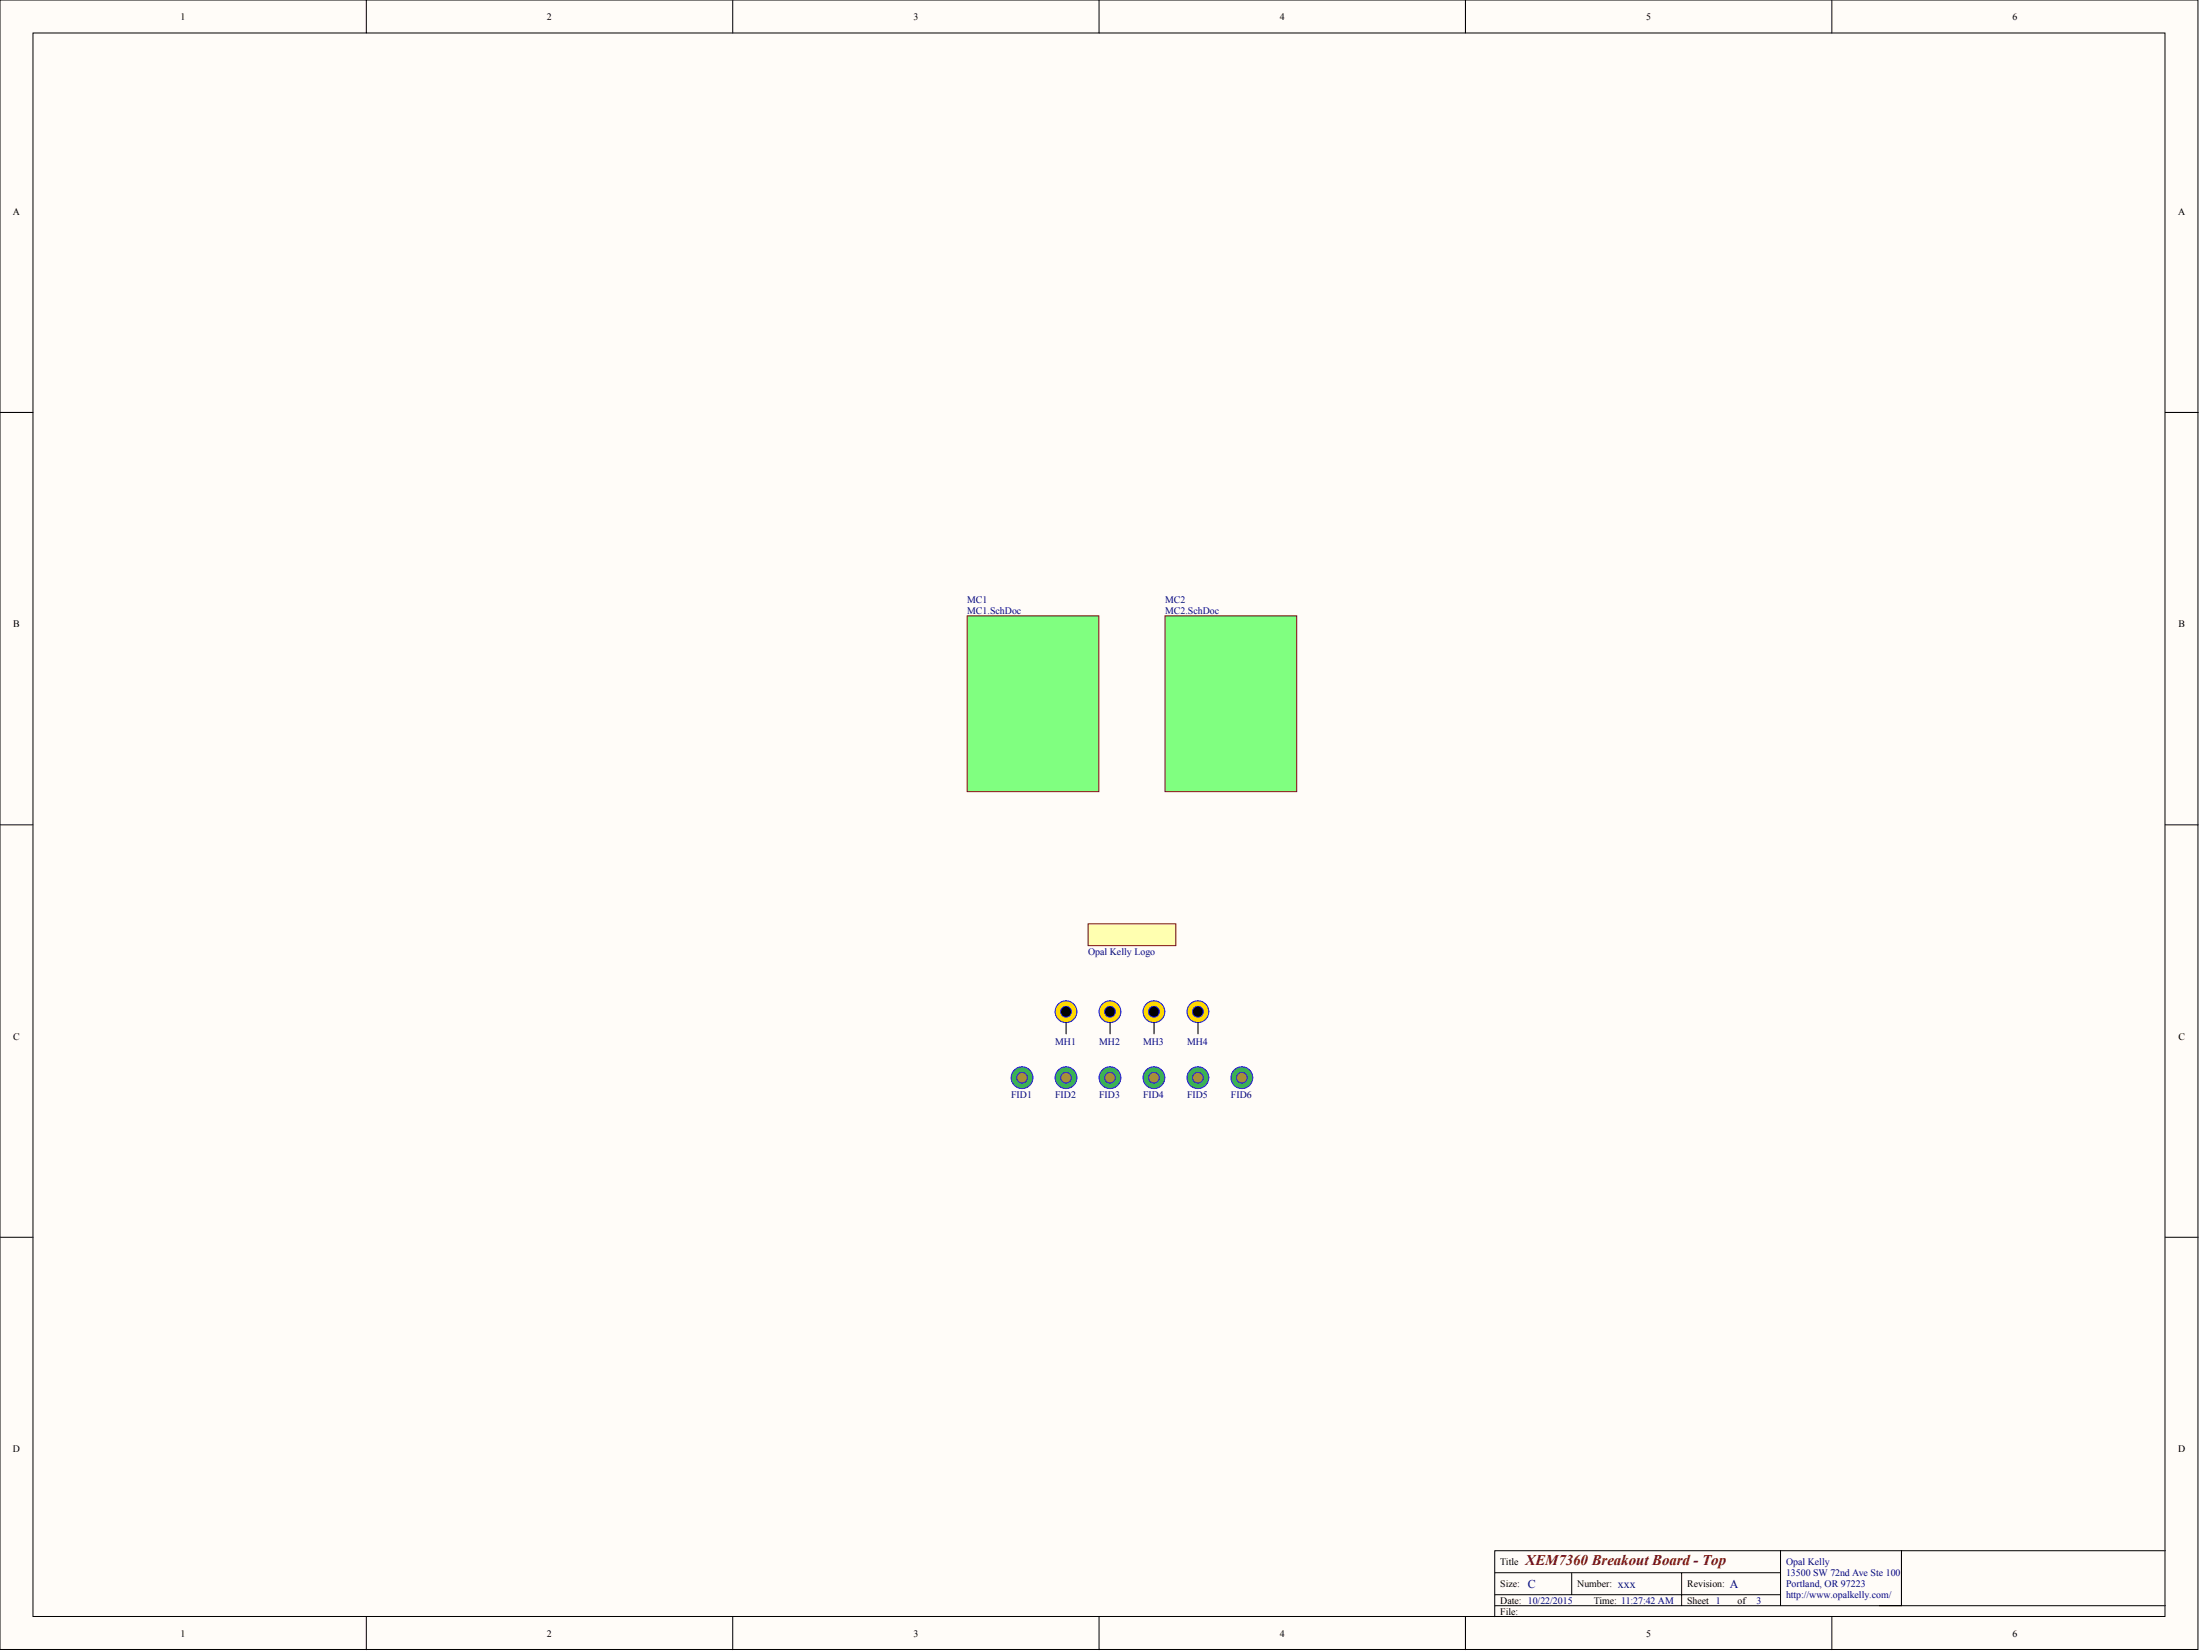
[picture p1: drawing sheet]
<svg xmlns="http://www.w3.org/2000/svg" width="508mm" height="381mm" viewBox="0 0 508 381" stroke-linecap="round" stroke-linejoin="round" font-family="sans-serif">
<g fill="#fffcf8" stroke="#000" stroke-width=".23">
<path d="M0 0h507.2v380.4h-507.2z"/>
<path d="M7.6 7.6h492v365.2h-492z"/>
</g>
<g fill="none" stroke="#000" stroke-width=".23">
<path d="M84.5 0v7.6M169.1 0v7.6M253.6 0v7.6M338.1 0v7.6M422.7 0v7.6M0 95.1h7.6M499.6 95.1h7.6M0 190.2h7.6M499.6 190.2h7.6M0 285.4h7.6M499.6 285.4h7.6M84.5 372.9v7.6"/>
<path d="M169.1 372.9v7.6M253.6 372.9v7.6M338.1 372.9v7.6M422.7 372.9v7.6"/>
</g>
<path d="M251.1 213.1h20.2v5h-20.2z" fill="#ffffb0" stroke="#800000" stroke-width=".23"/>
<circle cx="246" cy="233.3" r="2.51" fill="#ffd900" stroke="#00f" stroke-width=".23"/>
<circle cx="246" cy="233.3" r="1.24" fill="#000" stroke="#00f" stroke-width=".23"/>
<path d="M246 235.9v2.5" fill="none" stroke="#000" stroke-width=".25"/>
<circle cx="256.1" cy="233.3" r="2.51" fill="#ffd900" stroke="#00f" stroke-width=".23"/>
<circle cx="256.1" cy="233.3" r="1.24" fill="#000" stroke="#00f" stroke-width=".23"/>
<path d="M256.1 235.9v2.5" fill="none" stroke="#000" stroke-width=".25"/>
<circle cx="266.3" cy="233.3" r="2.51" fill="#ffd900" stroke="#00f" stroke-width=".23"/>
<circle cx="266.3" cy="233.3" r="1.24" fill="#000" stroke="#00f" stroke-width=".23"/>
<path d="M266.3 235.9v2.5" fill="none" stroke="#000" stroke-width=".25"/>
<circle cx="276.4" cy="233.3" r="2.51" fill="#ffd900" stroke="#00f" stroke-width=".23"/>
<circle cx="276.4" cy="233.3" r="1.24" fill="#000" stroke="#00f" stroke-width=".23"/>
<path d="M276.4 235.9v2.5" fill="none" stroke="#000" stroke-width=".25"/>
<circle cx="235.8" cy="248.5" r="2.51" fill="#3bb253" stroke="#00f" stroke-width=".23"/>
<circle cx="235.8" cy="248.5" r="1.24" fill="#a88f2f" stroke="#00f" stroke-width=".23"/>
<circle cx="246" cy="248.5" r="2.51" fill="#3bb253" stroke="#00f" stroke-width=".23"/>
<circle cx="246" cy="248.5" r="1.24" fill="#a88f2f" stroke="#00f" stroke-width=".23"/>
<circle cx="256.1" cy="248.5" r="2.51" fill="#3bb253" stroke="#00f" stroke-width=".23"/>
<circle cx="256.1" cy="248.5" r="1.24" fill="#a88f2f" stroke="#00f" stroke-width=".23"/>
<circle cx="266.3" cy="248.5" r="2.51" fill="#3bb253" stroke="#00f" stroke-width=".23"/>
<circle cx="266.3" cy="248.5" r="1.24" fill="#a88f2f" stroke="#00f" stroke-width=".23"/>
<circle cx="276.4" cy="248.5" r="2.51" fill="#3bb253" stroke="#00f" stroke-width=".23"/>
<circle cx="276.4" cy="248.5" r="1.24" fill="#a88f2f" stroke="#00f" stroke-width=".23"/>
<circle cx="286.6" cy="248.5" r="2.51" fill="#3bb253" stroke="#00f" stroke-width=".23"/>
<circle cx="286.6" cy="248.5" r="1.24" fill="#a88f2f" stroke="#00f" stroke-width=".23"/>
<path d="M410.9 357.6v12.7M438.8 357.6h-93.9v15.3M499.6 357.6h-60.8v12.7M344.9 370.3h154.7M344.9 362.7h66M344.9 367.8h66M362.7 362.7v5.1M388 362.7v7.6" fill="none" stroke="#000" stroke-width=".23"/>
<g fill="#80ff80" stroke="#800000" stroke-width=".23">
<path d="M223.2 142h30.4v40.6h-30.4z"/>
<path d="M268.8 142h30.4v40.6h-30.4z"/>
</g>
<text font-size="3.4" fill="#800000" x="352" y="360.9">XEM7360 Breakout Board - Top</text>
<g font-size="2.7" fill="#000080">
<text x="352.5" y="366.2">C</text>
<text x="373.3" y="366.2">xxx</text>
<text x="399.2" y="366.2">A</text>
</g>
<g font-size="2.3">
<text x="41.7" y="4.6">1</text>
<text x="126.2" y="4.6">2</text>
<text x="210.8" y="4.6">3</text>
<text x="295.3" y="4.6">4</text>
<text x="379.8" y="4.6">5</text>
<text x="464.4" y="4.6">6</text>
<text x="3" y="49.6">A</text>
<text x="502.6" y="49.6">A</text>
<text x="3" y="144.7">B</text>
<text x="502.7" y="144.7">B</text>
<text x="3" y="239.8">C</text>
<text x="502.7" y="239.8">C</text>
<text x="3" y="334.9">D</text>
<text x="502.6" y="334.9">D</text>
<text x="346.2" y="360.9">Title</text>
<text x="346.2" y="366">Size:</text>
<text x="346.2" y="369.8">Date: 10/22/2015</text>
<text x="363.9" y="366">Number:</text>
<text x="367.7" y="369.8">Time: 11:27:42 AM</text>
<text x="389.3" y="366">Revision:</text>
<text x="389.3" y="369.8">Sheet 1</text>
<text x="401" y="369.8">of</text>
<text x="41.7" y="377.4">1</text>
<text x="126.2" y="377.4">2</text>
<text x="210.8" y="377.4">3</text>
<text x="295.3" y="377.4">4</text>
<text x="346.2" y="372.4">File:</text>
<text x="379.8" y="377.4">5</text>
<text x="464.4" y="377.4">6</text>
</g>
<g font-size="2.3" fill="#000080">
<text x="223.2" y="139">MC1</text>
<text x="223.2" y="141.5">MC1.SchDoc</text>
<text x="268.8" y="139">MC2</text>
<text x="268.8" y="141.5">MC2.SchDoc</text>
<text x="251.1" y="220.2">Opal Kelly Logo</text>
<text x="243.5" y="241">MH1</text>
<text x="253.6" y="241">MH2</text>
<text x="263.8" y="241">MH3</text>
<text x="273.9" y="241">MH4</text>
<text x="233.3" y="253.1">FID1</text>
<text x="243.5" y="253.1">FID2</text>
<text x="253.6" y="253.1">FID3</text>
<text x="263.8" y="253.1">FID4</text>
<text x="273.9" y="253.1">FID5</text>
<text x="284" y="253.1">FID6</text>
<text x="412.1" y="360.9">Opal Kelly</text>
<text x="412.1" y="363.5">13500 SW 72nd Ave Ste 100</text>
<text x="405.3" y="369.8">3</text>
<text x="412.1" y="366">Portland, OR 97223</text>
<text x="412.1" y="368.5">http://www.opalkelly.com/</text>
</g>
</svg>
